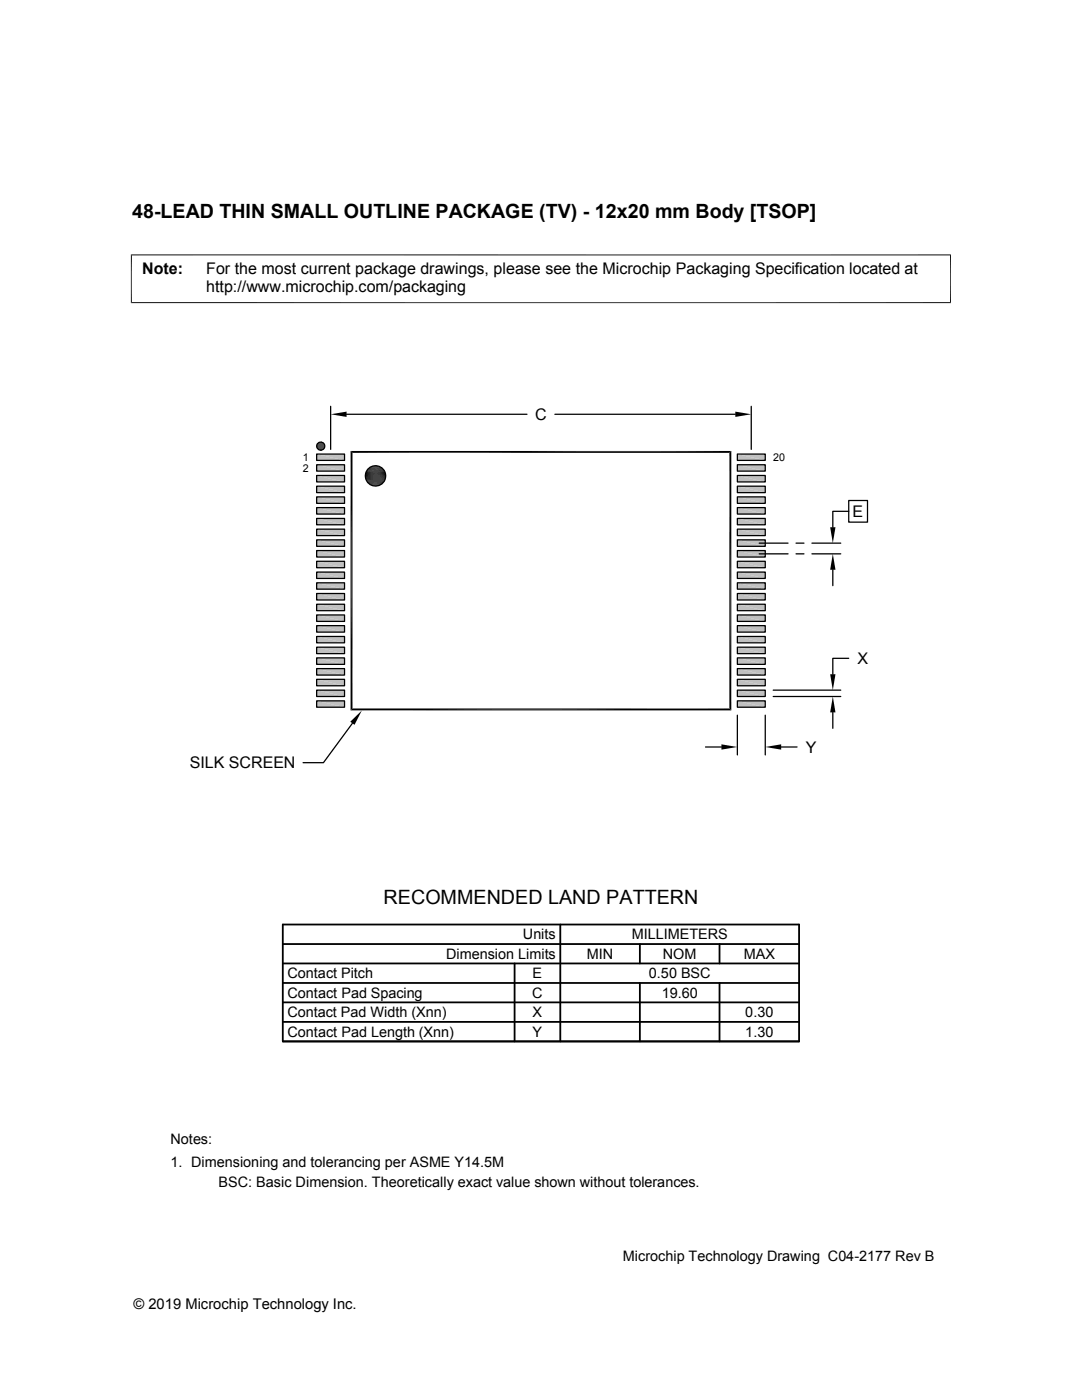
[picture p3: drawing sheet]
<svg xmlns="http://www.w3.org/2000/svg" width="216mm" height="279mm" viewBox="0 0 216 279" stroke-linecap="round" stroke-linejoin="round" font-family="sans-serif">
<g fill="#c0c0c0">
<path d="M147.1 90.6l5.6 1.3h-5.6z"/>
<path d="M147.1 90.6h5.6v1.3z"/>
<path d="M63.2 90.6l5.5 1.3h-5.5z"/>
<path d="M63.2 90.6h5.5v1.3z"/>
<path d="M147.1 92.8l5.6 1.2h-5.6z"/>
<path d="M147.1 92.8h5.6v1.2z"/>
<path d="M63.2 92.8l5.5 1.2h-5.5z"/>
<path d="M63.2 92.8h5.5v1.2z"/>
<path d="M147.1 94.9l5.6 1.3h-5.6z"/>
<path d="M147.1 94.9h5.6v1.3z"/>
<path d="M63.2 94.9l5.5 1.3h-5.5z"/>
<path d="M63.2 94.9h5.5v1.3z"/>
<path d="M147.1 97l5.6 1.3h-5.6z"/>
<path d="M147.1 97h5.6v1.3z"/>
<path d="M63.2 97l5.5 1.3h-5.5z"/>
<path d="M63.2 97h5.5v1.3z"/>
<path d="M147.1 99.2l5.6 1.3h-5.6z"/>
<path d="M147.1 99.2h5.6v1.3z"/>
<path d="M63.2 99.2l5.5 1.3h-5.5z"/>
<path d="M63.2 99.2h5.5v1.3z"/>
<path d="M147.1 101.3l5.6 1.3h-5.6z"/>
<path d="M147.1 101.3h5.6v1.3z"/>
<path d="M63.2 101.3l5.5 1.3h-5.5z"/>
<path d="M63.2 101.3h5.5v1.3z"/>
<path d="M147.1 103.5l5.6 1.2h-5.6z"/>
<path d="M147.1 103.5h5.6v1.2z"/>
<path d="M63.2 103.5l5.5 1.2h-5.5z"/>
<path d="M63.2 103.5h5.5v1.2z"/>
<path d="M147.1 105.6l5.6 1.3h-5.6z"/>
<path d="M147.1 105.6h5.6v1.3z"/>
<path d="M63.2 105.6l5.5 1.3h-5.5z"/>
<path d="M63.2 105.6h5.5v1.3z"/>
<path d="M147.1 107.7l5.6 1.3h-5.6z"/>
<path d="M147.1 107.7h5.6v1.3z"/>
<path d="M63.2 107.7l5.5 1.3h-5.5z"/>
<path d="M63.2 107.7h5.5v1.3z"/>
<path d="M147.1 109.9l5.6 1.3h-5.6z"/>
<path d="M147.1 109.9h5.6v1.3z"/>
<path d="M63.2 109.9l5.5 1.3h-5.5z"/>
<path d="M63.2 109.9h5.5v1.3z"/>
<path d="M147.1 112l5.6 1.3h-5.6z"/>
<path d="M147.1 112h5.6v1.3z"/>
<path d="M63.2 112l5.5 1.3h-5.5z"/>
<path d="M63.2 112h5.5v1.3z"/>
<path d="M147.1 114.2l5.6 1.2h-5.6z"/>
<path d="M147.1 114.2h5.6v1.2z"/>
<path d="M63.2 114.2l5.5 1.2h-5.5z"/>
<path d="M63.2 114.2h5.5v1.2z"/>
<path d="M147.1 116.3l5.6 1.3h-5.6z"/>
<path d="M147.1 116.3h5.6v1.3z"/>
<path d="M63.2 116.3l5.5 1.3h-5.5z"/>
<path d="M63.2 116.3h5.5v1.3z"/>
<path d="M147.1 118.4l5.6 1.3h-5.6z"/>
<path d="M147.1 118.4h5.6v1.3z"/>
<path d="M63.2 118.4l5.5 1.3h-5.5z"/>
<path d="M63.2 118.4h5.5v1.3z"/>
<path d="M147.1 120.6l5.6 1.3h-5.6z"/>
<path d="M147.1 120.6h5.6v1.3z"/>
<path d="M63.2 120.6l5.5 1.3h-5.5z"/>
<path d="M63.2 120.6h5.5v1.3z"/>
<path d="M147.1 122.7l5.6 1.3h-5.6z"/>
<path d="M147.1 122.7h5.6v1.3z"/>
<path d="M63.2 122.7l5.5 1.3h-5.5z"/>
<path d="M63.2 122.7h5.5v1.3z"/>
<path d="M147.1 124.9l5.6 1.3h-5.6z"/>
<path d="M147.1 124.9h5.6v1.3z"/>
<path d="M63.2 124.9l5.5 1.3h-5.5z"/>
<path d="M63.2 124.9h5.5v1.3z"/>
<path d="M147.1 127l5.6 1.3h-5.6z"/>
<path d="M147.1 127h5.6v1.3z"/>
<path d="M63.2 127l5.5 1.3h-5.5z"/>
<path d="M63.2 127h5.5v1.3z"/>
<path d="M147.1 129.2l5.6 1.3h-5.6z"/>
<path d="M147.1 129.2h5.6v1.3z"/>
<path d="M63.2 129.2l5.5 1.3h-5.5z"/>
<path d="M63.2 129.2h5.5v1.3z"/>
<path d="M147.1 131.3l5.6 1.3h-5.6z"/>
<path d="M147.1 131.3h5.6v1.3z"/>
<path d="M63.2 131.3l5.5 1.3h-5.5z"/>
<path d="M63.2 131.3h5.5v1.3z"/>
<path d="M147.1 133.4l5.6 1.3h-5.6z"/>
<path d="M147.1 133.4h5.6v1.3z"/>
<path d="M63.2 133.4l5.5 1.3h-5.5z"/>
<path d="M63.2 133.4h5.5v1.3z"/>
<path d="M147.1 135.6l5.6 1.3h-5.6z"/>
<path d="M147.1 135.6h5.6v1.3z"/>
<path d="M63.2 135.6l5.5 1.3h-5.5z"/>
<path d="M63.2 135.6h5.5v1.3z"/>
<path d="M147.1 137.7l5.6 1.3h-5.6z"/>
<path d="M147.1 137.7h5.6v1.3z"/>
<path d="M63.2 137.7l5.5 1.3h-5.5z"/>
<path d="M63.2 137.7h5.5v1.3z"/>
<path d="M147.1 139.9l5.6 1.2h-5.6z"/>
<path d="M147.1 139.9h5.6v1.2z"/>
<path d="M63.2 139.9l5.5 1.2h-5.5z"/>
<path d="M63.2 139.9h5.5v1.2z"/>
</g>
<g fill="none" stroke="#000" stroke-width=".25">
<path d="M63.2 90.6h5.5v1.3h-5.5zM63.2 92.8h5.5v1.2h-5.5zM63.2 94.9h5.5v1.3h-5.5zM63.2 97h5.5v1.3h-5.5zM63.2 99.2h5.5v1.3h-5.5zM66 81.1v8.6M69.2 82.7h36M110.7 82.7h36M147.1 90.6h5.6v1.3h-5.6zM147.1 92.8h5.6v1.2h-5.6zM147.1 94.9h5.6v1.3h-5.6zM147.1 97h5.6v1.3h-5.6z"/>
<path d="M147.1 99.2h5.6v1.3h-5.6zM149.9 81.1v8.6M169.4 99.9h3.7v4.3h-3.7zM63.2 101.3h5.5v1.3h-5.5zM63.2 103.5h5.5v1.2h-5.5zM63.2 105.6h5.5v1.3h-5.5zM63.2 107.7h5.5v1.3h-5.5zM63.2 109.9h5.5v1.3h-5.5zM63.2 112h5.5v1.3h-5.5zM63.2 114.2h5.5v1.2h-5.5zM63.2 116.3h5.5v1.3h-5.5zM63.2 118.4h5.5v1.3h-5.5z"/>
<path d="M147.1 101.3h5.6v1.3h-5.6zM147.1 103.5h5.6v1.2h-5.6zM147.1 105.6h5.6v1.3h-5.6zM147.1 107.7h5.6v1.3h-5.6zM147.1 109.9h5.6v1.3h-5.6zM147.1 112h5.6v1.3h-5.6zM147.1 114.2h5.6v1.2h-5.6zM147.1 116.3h5.6v1.3h-5.6zM147.1 118.4h5.6v1.3h-5.6zM151.5 110.5h5.7M151.5 108.4h5.7M158.8 110.5h1.6"/>
<path d="M158.8 108.4h1.6M162 110.5h5.8M162 108.4h5.8M166.2 113.7v3.2M169.4 102h-3.2v3.2M63.2 120.6h5.5v1.3h-5.5zM63.2 122.7h5.5v1.3h-5.5zM63.2 124.9h5.5v1.3h-5.5zM63.2 127h5.5v1.3h-5.5zM63.2 129.2h5.5v1.3h-5.5zM63.2 131.3h5.5v1.3h-5.5zM63.2 133.4h5.5v1.3h-5.5z"/>
<path d="M63.2 135.6h5.5v1.3h-5.5zM63.2 137.7h5.5v1.3h-5.5zM63.2 139.9h5.5v1.2h-5.5zM147.1 120.6h5.6v1.3h-5.6zM147.1 122.7h5.6v1.3h-5.6zM147.1 124.9h5.6v1.3h-5.6zM147.1 127h5.6v1.3h-5.6zM147.1 129.2h5.6v1.3h-5.6zM147.1 131.3h5.6v1.3h-5.6zM147.1 133.4h5.6v1.3h-5.6zM147.1 135.6h5.6v1.3h-5.6zM147.1 137.7h5.6v1.3h-5.6z"/>
<path d="M147.1 139.9h5.6v1.2h-5.6zM154.3 139h13.5M154.3 137.7h13.5M169.4 131.4h-3.2v3.2M70.3 144.4l-5.8 7.8h-4M140.8 149.1h3.2M147.1 142.7v8M152.7 142.7v8M155.9 149.1h3.1M166.2 142.2v3.2"/>
<circle cx="64" cy="89" r=".81"/>
<circle cx="74.9" cy="95" r="2.03"/>
</g>
<path d="M56.4 188.4h103M56.4 184.5h103v23.3h-103zM56.4 192.3h103M56.4 196.2h103M102.7 192.3v15.5M111.8 184.5v23.3M127.7 188.4v3.9M127.7 196.2v11.6M143.6 188.4v3.9M143.6 196.2v11.6M56.4 200h103M56.4 203.9h103" fill="none" stroke="#000" stroke-width=".36"/>
<g fill="none" stroke="#000" stroke-width=".2">
<path d="M26.1 50.9h163.7M26.2 50.8v9.7M189.7 50.8v9.7M26.1 60.4h163.7M72.9 94.7h4M72.9 94.9h4.1M72.9 95.1h4.1M72.9 95.3h4M72.9 95.5h4M72.9 94.5h4M73 94.3h3.9M73 95.6h3.9"/>
<path d="M73 95.8h3.8M73 94.1h3.8M73.1 96h3.6M73.1 94h3.6M73.2 93.8h3.4M73.2 96.1h3.4M73.3 96.3h3.2M73.3 93.7h3.2M73.5 96.4h2.9M73.5 93.5h2.9M73.6 96.6h2.6M73.6 93.4h2.6"/>
<path d="M73.8 93.3h2.3M73.8 96.7h2.3M73.9 93.2h2M73.9 96.8h2"/>
</g>
<g fill="#000">
<path d="M63.2 88.9l1.6 .1zM63.2 89h1.6zM63.2 89l1.6 .1zM63.2 89.1l1.6 .1zM63.2 89.1h1.6zM63.2 89.2l1.6 .1zM63.2 89.2h1.6zM63.2 88.8l1.6 .1zM63.2 89.3h1.5zM63.2 89.3h1.6zM63.2 88.7l1.6 .1zM63.2 89.3l1.5 .1z"/>
<path d="M63.3 88.7h1.4zM63.3 89.4l1.4 .1zM63.3 89.4h1.4zM63.3 88.6l1.4 .1zM63.3 89.5h1.3zM63.3 89.5h1.4zM63.4 88.5l1.3 .1zM63.4 89.5l1.2 .1zM63.4 89.5h1.2zM63.4 88.5h1.2zM63.4 89.6h1.1zM63.4 89.6h1.2z"/>
<path d="M63.5 88.4l1.1 .1zM63.5 89.6l1 .1zM63.5 89.6h1zM63.5 88.4h1zM63.5 89.7h.9zM63.5 89.7h1zM63.6 88.3l.9 .1zM63.6 89.7l.7 .1zM63.6 89.7h.8zM63.6 88.3h.8zM63.7 88.3h.7zM63.7 89.8h.6z"/>
<path d="M63.7 88.3h.6zM63.7 89.8h.5zM63.8 88.2l.5 .1zM63.8 89.8h.3zM63.8 89.8h.4zM63.8 88.2h.4zM63.9 88.2h.3zM63.9 89.8h.2zM63.9 88.2h.2zM66 82.7l3.2-.6v1.1zM73.9 96.7l1.9 .1zM74.1 93.1l1.8 .1z"/>
<path d="M74.1 96.8l1.5 .1zM74.1 96.8h1.7zM74.1 93.1h1.7zM74.3 93l1.5 .1zM74.3 96.9h1.1zM74.3 96.9h1.3zM74.3 93h1.3zM74.5 93h1.1zM74.5 96.9l.7 .1zM74.5 96.9h.9zM74.5 93h.9zM74.6 93h.8z"/>
<path d="M74.6 97h.6zM74.6 93h.6zM146.7 82.1l3.2 .6-3.2 .5zM166.2 110.5l.5 3.2h-1zM165.7 105.2h1l-.5 3.2zM165.7 134.6h1l-.5 3.1zM69.9 144l2.3-2.2-1.5 2.9zM144 148.5l3.1 .6-3.1 .5zM152.7 149.1l3.2-.6v1.1zM166.2 139l.5 3.2h-1z"/>
</g>
<path d="M70 90.2h75.9M70.1 90v51.8M145.7 90v51.8M70 141.6h75.9" fill="none" stroke="#000" stroke-width=".38"/>
<g font-size="3.9">
<text x="26.4" y="43.5">48-LEAD THIN SMALL OUTLINE PACKAGE (TV) - 12x20 mm Body [TSOP]</text>
<text x="76.5" y="180.4">RECOMMENDED LAND PATTERN</text>
</g>
<g font-size="3.2">
<text x="28.4" y="54.6">Note:</text>
<text x="41.1" y="58.3">http://www.microchip.com/packaging</text>
<text x="41.1" y="54.6">For the most current package drawings, please see the Microchip Packaging Specification located at</text>
<text x="106.8" y="83.8">C</text>
<text x="170.1" y="103.2">E</text>
<text x="171.1" y="132.5">X</text>
<text x="37.8" y="153.3">SILK SCREEN</text>
<text x="160.8" y="150.2">Y</text>
</g>
<g font-size="2.9">
<text x="89" y="191.4">Dimension Limits</text>
<text x="104.3" y="187.5">Units</text>
<text x="117.1" y="191.4">MIN</text>
<text x="126" y="187.5">MILLIMETERS</text>
<text x="132.3" y="191.4">NOM</text>
<text x="148.4" y="191.4">MAX</text>
<text x="57.3" y="195.3">Contact Pitch</text>
<text x="106.3" y="195.3">E</text>
<text x="129.5" y="195.3">0.50 BSC</text>
<text x="57.3" y="203">Contact Pad Width (Xnn)</text>
<text x="57.3" y="199.1">Contact Pad Spacing</text>
<text x="106.2" y="199.1">C</text>
<text x="106.3" y="203">X</text>
<text x="132" y="199.1">19.60</text>
<text x="148.7" y="203">0.30</text>
<text x="57.3" y="206.9">Contact Pad Length (Xnn)</text>
<text x="106.3" y="206.9">Y</text>
<text x="148.7" y="206.9">1.30</text>
<text x="34" y="228.3">Notes:</text>
<text x="34" y="232.9">1. Dimensioning and tolerancing per ASME Y14.5M</text>
<text x="43.6" y="236.9">BSC: Basic Dimension. Theoretically exact value shown without tolerances.</text>
<text x="124.3" y="251.7">Microchip Technology Drawing C04-2177 Rev B</text>
<text x="26.6" y="261.3">© 2019 Microchip Technology Inc.</text>
</g>
<g font-size="2.1">
<text x="60.4" y="92">1</text>
<text x="60.4" y="94.2">2</text>
<text x="154.3" y="92">20</text>
</g>
</svg>
